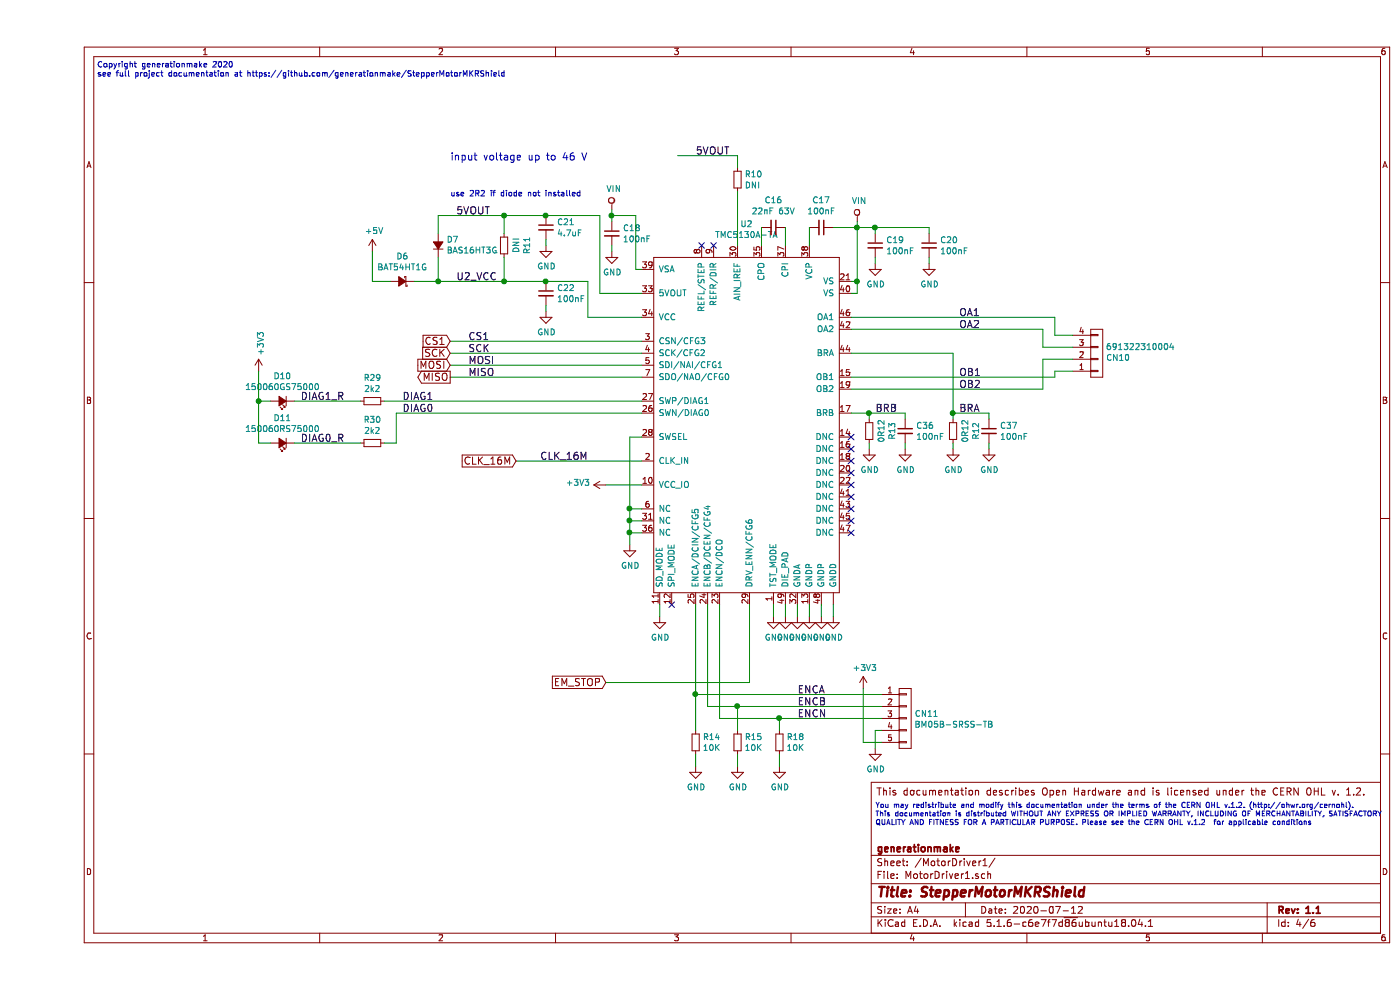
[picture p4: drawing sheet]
EESchema Schematic File Version 4
EELAYER 30 0
EELAYER END
$Descr A4 11693 8268
encoding utf-8
Sheet 4 6
Title "StepperMotorMKRShield"
Date "2020-07-12"
Rev "1.1"
Comp "generationmake"
Comment1 ""
Comment2 ""
Comment3 ""
Comment4 "This documentation describes Open Hardware and is licensed under the CERN OHL v. 1.2."
$EndDescr
Text Notes 500  650  0    47   ~ 0
Copyright generationmake 2020\nsee full project documentation at https://github.com/generationmake/StepperMotorMKRShield
Text Notes 7000 6900 0    43   ~ 0
You may redistribute and modify this documentation under the terms of the CERN OHL v.1.2. (http://ohwr.org/cernohl). \nThis documentation is distributed WITHOUT ANY EXPRESS OR IMPLIED WARRANTY, INCLUDING OF MERCHANTABILITY, SATISFACTORY \nQUALITY AND FITNESS FOR A PARTICULAR PURPOSE. Please see the CERN OHL v.1.2  for applicable conditions
$Comp
L motor-driver:TMC5130A-TA U2
U 1 1
P 5950 3600
F 0 "U2" H 5925 5331 50  0000 C CNN
F 1 "TMC5130A-TA" H 5925 5240 50  0000 C CNN
F 2 "QFP:TQFP-48-1EP_7x7mm_Pitch0.5mm" H 6250 4450 50  0001 C CNN
F 3 "" H 6250 4450 50  0001 C CNN
	1    5950 3600
	1    0    0    -1  
$EndComp
$Comp
L power-supply:GND #PWR072
U 1 1
P 6650 5150
F 0 "#PWR072" H 6650 4900 50  0001 C CNN
F 1 "GND" H 6655 4977 50  0000 C CNN
F 2 "" H 6650 5150 50  0000 C CNN
F 3 "" H 6650 5150 50  0000 C CNN
	1    6650 5150
	1    0    0    -1  
$EndComp
$Comp
L power-supply:GND #PWR071
U 1 1
P 6550 5150
F 0 "#PWR071" H 6550 4900 50  0001 C CNN
F 1 "GND" H 6555 4977 50  0000 C CNN
F 2 "" H 6550 5150 50  0000 C CNN
F 3 "" H 6550 5150 50  0000 C CNN
	1    6550 5150
	1    0    0    -1  
$EndComp
$Comp
L power-supply:GND #PWR070
U 1 1
P 6450 5150
F 0 "#PWR070" H 6450 4900 50  0001 C CNN
F 1 "GND" H 6455 4977 50  0000 C CNN
F 2 "" H 6450 5150 50  0000 C CNN
F 3 "" H 6450 5150 50  0000 C CNN
	1    6450 5150
	1    0    0    -1  
$EndComp
$Comp
L power-supply:GND #PWR069
U 1 1
P 6350 5150
F 0 "#PWR069" H 6350 4900 50  0001 C CNN
F 1 "GND" H 6355 4977 50  0000 C CNN
F 2 "" H 6350 5150 50  0000 C CNN
F 3 "" H 6350 5150 50  0000 C CNN
	1    6350 5150
	1    0    0    -1  
$EndComp
$Comp
L power-supply:GND #PWR055
U 1 1
P 6250 5150
F 0 "#PWR055" H 6250 4900 50  0001 C CNN
F 1 "GND" H 6255 4977 50  0000 C CNN
F 2 "" H 6250 5150 50  0000 C CNN
F 3 "" H 6250 5150 50  0000 C CNN
	1    6250 5150
	1    0    0    -1  
$EndComp
$Comp
L power-supply:GND #PWR052
U 1 1
P 4950 4550
F 0 "#PWR052" H 4950 4300 50  0001 C CNN
F 1 "GND" H 4955 4377 50  0000 C CNN
F 2 "" H 4950 4550 50  0000 C CNN
F 3 "" H 4950 4550 50  0000 C CNN
	1    4950 4550
	1    0    0    -1  
$EndComp
Wire Wire Line
	5050 4250 4950 4250
Wire Wire Line
	4950 4250 4950 4350
Wire Wire Line
	5050 4450 4950 4450
Connection ~ 4950 4450
Wire Wire Line
	4950 4450 4950 4550
Wire Wire Line
	5050 4350 4950 4350
Connection ~ 4950 4350
Wire Wire Line
	4950 4350 4950 4450
NoConn ~ 6800 3650
NoConn ~ 6800 3750
NoConn ~ 6800 3850
NoConn ~ 6800 3950
NoConn ~ 6800 4050
NoConn ~ 6800 4150
NoConn ~ 6800 4250
NoConn ~ 6800 4350
NoConn ~ 6800 4450
$Comp
L power-supply:VIN #PWR043
U 1 1
P 6850 1850
F 0 "#PWR043" H 6850 1700 50  0001 C CNN
F 1 "VIN" H 6867 2023 50  0000 C CNN
F 2 "" H 6850 1850 50  0000 C CNN
F 3 "" H 6850 1850 50  0000 C CNN
	1    6850 1850
	1    0    0    -1  
$EndComp
$Comp
L devices:C_0603 C16
U 1 1
P 6150 1900
F 0 "C16" V 5921 1900 50  0000 C CNN
F 1 "22nF 63V" V 6012 1900 50  0000 C CNN
F 2 "capacitors:C_0603" H 6150 1750 50  0001 C CNN
F 3 "" H 6150 1900 50  0000 C CNN
	1    6150 1900
	0    1    1    0   
$EndComp
$Comp
L devices:C_0603 C17
U 1 1
P 6550 1900
F 0 "C17" V 6321 1900 50  0000 C CNN
F 1 "100nF" V 6412 1900 50  0000 C CNN
F 2 "capacitors:C_0603" H 6550 1750 50  0001 C CNN
F 3 "" H 6550 1900 50  0000 C CNN
	1    6550 1900
	0    1    1    0   
$EndComp
$Comp
L devices:C_0603 C19
U 1 1
P 7000 2050
F 0 "C19" H 7092 2096 50  0000 L CNN
F 1 "100nF" H 7092 2005 50  0000 L CNN
F 2 "capacitors:C_0603" H 7000 1900 50  0001 C CNN
F 3 "" H 7000 2050 50  0000 C CNN
	1    7000 2050
	1    0    0    -1  
$EndComp
$Comp
L devices:C_0603 C20
U 1 1
P 7450 2050
F 0 "C20" H 7542 2096 50  0000 L CNN
F 1 "100nF" H 7542 2005 50  0000 L CNN
F 2 "capacitors:C_0603" H 7450 1900 50  0001 C CNN
F 3 "" H 7450 2050 50  0000 C CNN
	1    7450 2050
	1    0    0    -1  
$EndComp
$Comp
L power-supply:GND #PWR045
U 1 1
P 7000 2200
F 0 "#PWR045" H 7000 1950 50  0001 C CNN
F 1 "GND" H 7005 2027 50  0000 C CNN
F 2 "" H 7000 2200 50  0000 C CNN
F 3 "" H 7000 2200 50  0000 C CNN
	1    7000 2200
	1    0    0    -1  
$EndComp
$Comp
L power-supply:GND #PWR046
U 1 1
P 7450 2200
F 0 "#PWR046" H 7450 1950 50  0001 C CNN
F 1 "GND" H 7455 2027 50  0000 C CNN
F 2 "" H 7450 2200 50  0000 C CNN
F 3 "" H 7450 2200 50  0000 C CNN
	1    7450 2200
	1    0    0    -1  
$EndComp
Wire Wire Line
	6650 1900 6850 1900
Wire Wire Line
	7450 1900 7450 1950
Wire Wire Line
	7000 1950 7000 1900
Connection ~ 7000 1900
Wire Wire Line
	7000 1900 7450 1900
Wire Wire Line
	7000 2200 7000 2150
Wire Wire Line
	7450 2150 7450 2200
Wire Wire Line
	6800 2450 6850 2450
Wire Wire Line
	6850 2450 6850 2350
Connection ~ 6850 1900
Wire Wire Line
	6850 1900 7000 1900
Wire Wire Line
	6850 1850 6850 1900
Wire Wire Line
	6450 1900 6450 2050
Wire Wire Line
	6050 2050 6050 1900
Wire Wire Line
	6250 1900 6250 2050
Wire Wire Line
	6800 2350 6850 2350
Connection ~ 6850 2350
Wire Wire Line
	6850 2350 6850 1900
$Comp
L devices:R_0805 R12
U 1 1
P 7650 3600
F 0 "R12" V 7454 3600 50  0000 C CNN
F 1 "0R12" V 7545 3600 50  0000 C CNN
F 2 "resistors:R_0805" H 7650 3450 50  0001 C CNN
F 3 "" H 7650 3600 50  0000 C CNN
	1    7650 3600
	-1   0    0    1   
$EndComp
$Comp
L devices:R_0805 R13
U 1 1
P 6950 3600
F 0 "R13" V 6754 3600 50  0000 C CNN
F 1 "0R12" V 6845 3600 50  0000 C CNN
F 2 "resistors:R_0805" H 6950 3450 50  0001 C CNN
F 3 "" H 6950 3600 50  0000 C CNN
	1    6950 3600
	-1   0    0    1   
$EndComp
$Comp
L power-supply:GND #PWR049
U 1 1
P 7650 3750
F 0 "#PWR049" H 7650 3500 50  0001 C CNN
F 1 "GND" H 7655 3577 50  0000 C CNN
F 2 "" H 7650 3750 50  0000 C CNN
F 3 "" H 7650 3750 50  0000 C CNN
	1    7650 3750
	1    0    0    -1  
$EndComp
$Comp
L power-supply:GND #PWR050
U 1 1
P 6950 3750
F 0 "#PWR050" H 6950 3500 50  0001 C CNN
F 1 "GND" H 6955 3577 50  0000 C CNN
F 2 "" H 6950 3750 50  0000 C CNN
F 3 "" H 6950 3750 50  0000 C CNN
	1    6950 3750
	1    0    0    -1  
$EndComp
$Comp
L mechanical-connectors:CONN_01X04 CN10
U 1 1
P 8850 2950
F 0 "CN10" H 8928 2991 50  0000 L CNN
F 1 "691322310004" H 8928 2900 50  0000 L CNN
F 2 "CON_wuerth:WR-TBL_691322310004" H 8850 2950 50  0001 C CNN
F 3 "" H 8850 2950 50  0000 C CNN
	1    8850 2950
	1    0    0    1   
$EndComp
Wire Wire Line
	8400 3000 8650 3000
Wire Wire Line
	6800 3250 8400 3250
Wire Wire Line
	8500 3100 8650 3100
Wire Wire Line
	6800 2750 8400 2750
Wire Wire Line
	8400 2750 8400 2900
Wire Wire Line
	8400 2900 8650 2900
Wire Wire Line
	6800 2650 8500 2650
Wire Wire Line
	8500 2650 8500 2800
Wire Wire Line
	8500 2800 8650 2800
Wire Wire Line
	6250 5050 6250 5150
Wire Wire Line
	6350 5150 6350 5050
Wire Wire Line
	6450 5050 6450 5150
Wire Wire Line
	6550 5150 6550 5050
Wire Wire Line
	6650 5050 6650 5150
$Comp
L devices:C_0603 C22
U 1 1
P 4250 2450
F 0 "C22" H 4342 2496 50  0000 L CNN
F 1 "100nF" H 4342 2405 50  0000 L CNN
F 2 "capacitors:C_0603" H 4250 2300 50  0001 C CNN
F 3 "" H 4250 2450 50  0000 C CNN
	1    4250 2450
	1    0    0    -1  
$EndComp
$Comp
L devices:C_0603 C21
U 1 1
P 4250 1900
F 0 "C21" H 4342 1946 50  0000 L CNN
F 1 "4.7uF" H 4342 1855 50  0000 L CNN
F 2 "capacitors:C_0603" H 4250 1750 50  0001 C CNN
F 3 "" H 4250 1900 50  0000 C CNN
	1    4250 1900
	1    0    0    -1  
$EndComp
$Comp
L devices:C_0603 C18
U 1 1
P 4800 1950
F 0 "C18" H 4892 1996 50  0000 L CNN
F 1 "100nF" H 4892 1905 50  0000 L CNN
F 2 "capacitors:C_0603" H 4800 1800 50  0001 C CNN
F 3 "" H 4800 1950 50  0000 C CNN
	1    4800 1950
	1    0    0    -1  
$EndComp
$Comp
L devices:R_0603 R11
U 1 1
P 3900 2050
F 0 "R11" V 3704 2050 50  0000 C CNN
F 1 "DNI" V 3795 2050 50  0000 C CNN
F 2 "resistors:R_0603" H 3900 1900 50  0001 C CNN
F 3 "" H 3900 2050 50  0000 C CNN
	1    3900 2050
	-1   0    0    1   
$EndComp
$Comp
L power-supply:GND #PWR048
U 1 1
P 4250 2600
F 0 "#PWR048" H 4250 2350 50  0001 C CNN
F 1 "GND" H 4255 2427 50  0000 C CNN
F 2 "" H 4250 2600 50  0000 C CNN
F 3 "" H 4250 2600 50  0000 C CNN
	1    4250 2600
	1    0    0    -1  
$EndComp
$Comp
L power-supply:GND #PWR047
U 1 1
P 4250 2050
F 0 "#PWR047" H 4250 1800 50  0001 C CNN
F 1 "GND" H 4255 1877 50  0000 C CNN
F 2 "" H 4250 2050 50  0000 C CNN
F 3 "" H 4250 2050 50  0000 C CNN
	1    4250 2050
	1    0    0    -1  
$EndComp
$Comp
L power-supply:GND #PWR044
U 1 1
P 4800 2100
F 0 "#PWR044" H 4800 1850 50  0001 C CNN
F 1 "GND" H 4805 1927 50  0000 C CNN
F 2 "" H 4800 2100 50  0000 C CNN
F 3 "" H 4800 2100 50  0000 C CNN
	1    4800 2100
	1    0    0    -1  
$EndComp
$Comp
L power-supply:VIN #PWR042
U 1 1
P 4800 1750
F 0 "#PWR042" H 4800 1600 50  0001 C CNN
F 1 "VIN" H 4817 1923 50  0000 C CNN
F 2 "" H 4800 1750 50  0000 C CNN
F 3 "" H 4800 1750 50  0000 C CNN
	1    4800 1750
	1    0    0    -1  
$EndComp
Wire Wire Line
	4800 1850 4800 1800
Wire Wire Line
	4800 2050 4800 2100
Wire Wire Line
	5050 2250 5000 2250
Wire Wire Line
	5000 2250 5000 1800
Wire Wire Line
	5000 1800 4800 1800
Connection ~ 4800 1800
Wire Wire Line
	4800 1800 4800 1750
Wire Wire Line
	5050 2450 4700 2450
Wire Wire Line
	4250 2000 4250 2050
Wire Wire Line
	4250 2550 4250 2600
Connection ~ 4950 4250
$Comp
L power-supply:+3V3 #PWR051
U 1 1
P 4750 4050
F 0 "#PWR051" H 4750 3900 50  0001 C CNN
F 1 "+3V3" V 4765 4178 50  0000 L CNN
F 2 "" H 4750 4050 50  0000 C CNN
F 3 "" H 4750 4050 50  0000 C CNN
	1    4750 4050
	0    -1   -1   0   
$EndComp
Wire Wire Line
	5050 4050 4750 4050
Wire Wire Line
	5050 3650 4950 3650
$Comp
L power-supply:GND #PWR054
U 1 1
P 6150 5150
F 0 "#PWR054" H 6150 4900 50  0001 C CNN
F 1 "GND" H 6155 4977 50  0000 C CNN
F 2 "" H 6150 5150 50  0000 C CNN
F 3 "" H 6150 5150 50  0000 C CNN
	1    6150 5150
	1    0    0    -1  
$EndComp
Wire Wire Line
	6150 5050 6150 5150
$Comp
L power-supply:GND #PWR053
U 1 1
P 5200 5150
F 0 "#PWR053" H 5200 4900 50  0001 C CNN
F 1 "GND" H 5205 4977 50  0000 C CNN
F 2 "" H 5200 5150 50  0000 C CNN
F 3 "" H 5200 5150 50  0000 C CNN
	1    5200 5150
	1    0    0    -1  
$EndComp
Wire Wire Line
	5200 5150 5200 5050
NoConn ~ 5300 5050
$Comp
L mechanical-connectors:CONN_01X05 CN11
U 1 1
P 7250 6000
F 0 "CN11" H 7328 6041 50  0000 L CNN
F 1 "BM05B-SRSS-TB" H 7328 5950 50  0000 L CNN
F 2 "connectors_JST_SH:Connectors_JST_BM05B-SRSS-TB" H 7250 6000 50  0001 C CNN
F 3 "" H 7250 6000 50  0000 C CNN
	1    7250 6000
	1    0    0    -1  
$EndComp
$Comp
L power-supply:+3V3 #PWR073
U 1 1
P 6900 5750
F 0 "#PWR073" H 6900 5600 50  0001 C CNN
F 1 "+3V3" H 6915 5923 50  0000 C CNN
F 2 "" H 6900 5750 50  0000 C CNN
F 3 "" H 6900 5750 50  0000 C CNN
	1    6900 5750
	1    0    0    -1  
$EndComp
$Comp
L power-supply:GND #PWR074
U 1 1
P 7000 6250
F 0 "#PWR074" H 7000 6000 50  0001 C CNN
F 1 "GND" H 7005 6077 50  0000 C CNN
F 2 "" H 7000 6250 50  0000 C CNN
F 3 "" H 7000 6250 50  0000 C CNN
	1    7000 6250
	1    0    0    -1  
$EndComp
Wire Wire Line
	7050 6100 7000 6100
Wire Wire Line
	7000 6100 7000 6250
Wire Wire Line
	7050 6200 6900 6200
Wire Wire Line
	6900 6200 6900 5750
Wire Wire Line
	7050 5800 5500 5800
Wire Wire Line
	7050 5900 5850 5900
Wire Wire Line
	7050 6000 6200 6000
Wire Wire Line
	3450 2850 5050 2850
Wire Wire Line
	3450 2950 5050 2950
Wire Wire Line
	3450 3050 5050 3050
Wire Wire Line
	3450 3150 5050 3150
Text GLabel 3450 2850 0    60   Input ~ 0
CS1
Text GLabel 3450 2950 0    60   Input ~ 0
SCK
Text GLabel 3450 3050 0    60   Input ~ 0
MOSI
Text GLabel 3450 3150 0    60   Output ~ 0
MISO
Text Label 3600 2850 0    60   ~ 0
CS1
Text Label 3600 2950 0    60   ~ 0
SCK
Text Label 3600 3050 0    60   ~ 0
MOSI
Text Label 3600 3150 0    60   ~ 0
MISO
$Comp
L devices:R_0603 R14
U 1 1
P 5500 6200
F 0 "R14" H 5559 6246 50  0000 L CNN
F 1 "10K" H 5559 6155 50  0000 L CNN
F 2 "resistors:R_0603" H 5500 6050 50  0001 C CNN
F 3 "" H 5500 6200 50  0000 C CNN
	1    5500 6200
	1    0    0    -1  
$EndComp
$Comp
L devices:R_0603 R15
U 1 1
P 5850 6200
F 0 "R15" H 5909 6246 50  0000 L CNN
F 1 "10K" H 5909 6155 50  0000 L CNN
F 2 "resistors:R_0603" H 5850 6050 50  0001 C CNN
F 3 "" H 5850 6200 50  0000 C CNN
	1    5850 6200
	1    0    0    -1  
$EndComp
$Comp
L devices:R_0603 R18
U 1 1
P 6200 6200
F 0 "R18" H 6259 6246 50  0000 L CNN
F 1 "10K" H 6259 6155 50  0000 L CNN
F 2 "resistors:R_0603" H 6200 6050 50  0001 C CNN
F 3 "" H 6200 6200 50  0000 C CNN
	1    6200 6200
	1    0    0    -1  
$EndComp
$Comp
L power-supply:GND #PWR075
U 1 1
P 5500 6400
F 0 "#PWR075" H 5500 6150 50  0001 C CNN
F 1 "GND" H 5505 6227 50  0000 C CNN
F 2 "" H 5500 6400 50  0000 C CNN
F 3 "" H 5500 6400 50  0000 C CNN
	1    5500 6400
	1    0    0    -1  
$EndComp
$Comp
L power-supply:GND #PWR076
U 1 1
P 5850 6400
F 0 "#PWR076" H 5850 6150 50  0001 C CNN
F 1 "GND" H 5855 6227 50  0000 C CNN
F 2 "" H 5850 6400 50  0000 C CNN
F 3 "" H 5850 6400 50  0000 C CNN
	1    5850 6400
	1    0    0    -1  
$EndComp
$Comp
L power-supply:GND #PWR077
U 1 1
P 6200 6400
F 0 "#PWR077" H 6200 6150 50  0001 C CNN
F 1 "GND" H 6205 6227 50  0000 C CNN
F 2 "" H 6200 6400 50  0000 C CNN
F 3 "" H 6200 6400 50  0000 C CNN
	1    6200 6400
	1    0    0    -1  
$EndComp
Wire Wire Line
	5500 6100 5500 5800
Connection ~ 5500 5800
Wire Wire Line
	5850 6100 5850 5900
Connection ~ 5850 5900
Wire Wire Line
	5850 5900 5600 5900
Wire Wire Line
	6200 6100 6200 6000
Connection ~ 6200 6000
Wire Wire Line
	6200 6000 5700 6000
Wire Wire Line
	6200 6300 6200 6400
Wire Wire Line
	5850 6400 5850 6300
Wire Wire Line
	5500 6300 5500 6400
Text Label 6350 5800 0    60   ~ 0
ENCA
Text Label 6350 5900 0    60   ~ 0
ENCB
Text Label 6350 6000 0    60   ~ 0
ENCN
Text Label 3500 1800 0    60   ~ 0
5VOUT
$Comp
L devices:R_0603 R10
U 1 1
P 5850 1500
F 0 "R10" H 5909 1546 50  0000 L CNN
F 1 "DNI" H 5909 1455 50  0000 L CNN
F 2 "resistors:R_0603" H 5850 1350 50  0001 C CNN
F 3 "" H 5850 1500 50  0000 C CNN
	1    5850 1500
	1    0    0    -1  
$EndComp
Wire Wire Line
	5350 1300 5850 1300
Wire Wire Line
	5850 1300 5850 1400
Wire Wire Line
	5850 1600 5850 2050
Text Label 5500 1300 0    60   ~ 0
5VOUT
Text GLabel 4750 5700 0    60   Input ~ 0
EM_STOP
NoConn ~ 5550 2050
NoConn ~ 5650 2050
Wire Wire Line
	5500 5050 5500 5800
Wire Wire Line
	5600 5050 5600 5900
Wire Wire Line
	5700 5050 5700 6000
Wire Wire Line
	5950 5050 5950 5700
Wire Wire Line
	4750 5700 5950 5700
Text Label 7700 2650 0    60   ~ 0
OA1
Text Label 7700 2750 0    60   ~ 0
OA2
Text Label 7700 3150 0    60   ~ 0
OB1
Text Label 7700 3250 0    60   ~ 0
OB2
Wire Wire Line
	4600 2650 4600 2350
Wire Wire Line
	4600 2350 4250 2350
Wire Wire Line
	4600 2650 5050 2650
Wire Wire Line
	4700 1800 4250 1800
Wire Wire Line
	4700 1800 4700 2450
Text Notes 3450 1650 0    47   ~ 0
use 2R2 if diode not installed
$Comp
L devices:D_Small D7
U 1 1
P 3350 2050
F 0 "D7" V 3396 1982 50  0000 R CNN
F 1 "BAS16HT3G" V 3305 1982 50  0000 R CNN
F 2 "diodes:SOD-323" V 3350 2050 50  0001 C CNN
F 3 "" V 3350 2050 50  0000 C CNN
	1    3350 2050
	0    -1   -1   0   
$EndComp
$Comp
L devices:D_Schottky_Small D6
U 1 1
P 3050 2350
F 0 "D6" H 3050 2145 50  0000 C CNN
F 1 "BAT54HT1G" H 3050 2236 50  0000 C CNN
F 2 "diodes:SOD-323" V 3050 2350 50  0001 C CNN
F 3 "" V 3050 2350 50  0000 C CNN
	1    3050 2350
	-1   0    0    1   
$EndComp
$Comp
L power-supply:+5V #PWR094
U 1 1
P 2800 2100
F 0 "#PWR094" H 2800 1950 50  0001 C CNN
F 1 "+5V" H 2815 2273 50  0000 C CNN
F 2 "" H 2800 2100 50  0000 C CNN
F 3 "" H 2800 2100 50  0000 C CNN
	1    2800 2100
	1    0    0    -1  
$EndComp
Wire Wire Line
	3150 2350 3350 2350
Connection ~ 4250 2350
Wire Wire Line
	4250 1800 3900 1800
Wire Wire Line
	3350 1800 3350 1950
Connection ~ 4250 1800
Wire Wire Line
	3350 2150 3350 2350
Connection ~ 3350 2350
Wire Wire Line
	3350 2350 3900 2350
Wire Wire Line
	3900 2150 3900 2350
Connection ~ 3900 2350
Wire Wire Line
	3900 2350 4250 2350
Wire Wire Line
	3900 1950 3900 1800
Connection ~ 3900 1800
Wire Wire Line
	3900 1800 3350 1800
Wire Wire Line
	2950 2350 2800 2350
Wire Wire Line
	2800 2350 2800 2100
Text Label 3500 2350 0    60   ~ 0
U2_VCC
Text GLabel 4000 3850 0    60   Input ~ 0
CLK_16M
Wire Wire Line
	4950 3650 4950 4250
Wire Wire Line
	5050 3850 4000 3850
Text Label 4200 3850 0    60   ~ 0
CLK_16M
$Comp
L devices:R_0603 R29
U 1 1
P 2800 3350
F 0 "R29" V 2604 3350 50  0000 C CNN
F 1 "2k2" V 2695 3350 50  0000 C CNN
F 2 "resistors:R_0603" H 2800 3200 50  0001 C CNN
F 3 "" H 2800 3350 50  0000 C CNN
	1    2800 3350
	0    1    1    0   
$EndComp
$Comp
L devices:Led_Small D10
U 1 1
P 2050 3350
F 0 "D10" H 2050 3145 50  0000 C CNN
F 1 "150060GS75000" H 2050 3236 50  0000 C CNN
F 2 "LEDs:LED_0603" V 2050 3350 50  0001 C CNN
F 3 "" V 2050 3350 50  0000 C CNN
	1    2050 3350
	-1   0    0    1   
$EndComp
$Comp
L devices:R_0603 R30
U 1 1
P 2800 3700
F 0 "R30" V 2604 3700 50  0000 C CNN
F 1 "2k2" V 2695 3700 50  0000 C CNN
F 2 "resistors:R_0603" H 2800 3550 50  0001 C CNN
F 3 "" H 2800 3700 50  0000 C CNN
	1    2800 3700
	0    1    1    0   
$EndComp
$Comp
L devices:Led_Small D11
U 1 1
P 2050 3700
F 0 "D11" H 2050 3495 50  0000 C CNN
F 1 "150060RS75000" H 2050 3586 50  0000 C CNN
F 2 "LEDs:LED_0603" V 2050 3700 50  0001 C CNN
F 3 "" V 2050 3700 50  0000 C CNN
	1    2050 3700
	-1   0    0    1   
$EndComp
Wire Wire Line
	3000 3450 3000 3700
Wire Wire Line
	3000 3700 2900 3700
Wire Wire Line
	1950 3350 1850 3350
Wire Wire Line
	1850 3350 1850 3700
Wire Wire Line
	1950 3700 1850 3700
Text Label 3050 3350 0    60   ~ 0
DIAG1
Text Label 3050 3450 0    60   ~ 0
DIAG0
$Comp
L power-supply:+3V3 #PWR0100
U 1 1
P 1850 3100
F 0 "#PWR0100" H 1850 2950 50  0001 C CNN
F 1 "+3V3" V 1865 3228 50  0000 L CNN
F 2 "" H 1850 3100 50  0000 C CNN
F 3 "" H 1850 3100 50  0000 C CNN
	1    1850 3100
	1    0    0    -1  
$EndComp
Wire Wire Line
	1850 3100 1850 3350
Connection ~ 1850 3350
Wire Wire Line
	2150 3350 2700 3350
Wire Wire Line
	2150 3700 2700 3700
Text Label 2200 3700 0    60   ~ 0
DIAG0_R
Text Label 2200 3350 0    60   ~ 0
DIAG1_R
Wire Wire Line
	2900 3350 5050 3350
Wire Wire Line
	3000 3450 5050 3450
$Comp
L devices:C_0603 C36
U 1 1
P 7250 3600
F 0 "C36" H 7342 3646 50  0000 L CNN
F 1 "100nF" H 7342 3555 50  0000 L CNN
F 2 "capacitors:C_0603" H 7250 3450 50  0001 C CNN
F 3 "" H 7250 3600 50  0000 C CNN
	1    7250 3600
	1    0    0    -1  
$EndComp
$Comp
L devices:C_0603 C37
U 1 1
P 7950 3600
F 0 "C37" H 8042 3646 50  0000 L CNN
F 1 "100nF" H 8042 3555 50  0000 L CNN
F 2 "capacitors:C_0603" H 7950 3450 50  0001 C CNN
F 3 "" H 7950 3600 50  0000 C CNN
	1    7950 3600
	1    0    0    -1  
$EndComp
$Comp
L power-supply:GND #PWR0101
U 1 1
P 7250 3750
F 0 "#PWR0101" H 7250 3500 50  0001 C CNN
F 1 "GND" H 7255 3577 50  0000 C CNN
F 2 "" H 7250 3750 50  0000 C CNN
F 3 "" H 7250 3750 50  0000 C CNN
	1    7250 3750
	1    0    0    -1  
$EndComp
$Comp
L power-supply:GND #PWR0102
U 1 1
P 7950 3750
F 0 "#PWR0102" H 7950 3500 50  0001 C CNN
F 1 "GND" H 7955 3577 50  0000 C CNN
F 2 "" H 7950 3750 50  0000 C CNN
F 3 "" H 7950 3750 50  0000 C CNN
	1    7950 3750
	1    0    0    -1  
$EndComp
Wire Wire Line
	6800 3450 6950 3450
Wire Wire Line
	7250 3450 7250 3500
Wire Wire Line
	7650 2950 7650 3450
Wire Wire Line
	6800 2950 7650 2950
Wire Wire Line
	7650 3450 7950 3450
Wire Wire Line
	7950 3450 7950 3500
Connection ~ 7650 3450
Wire Wire Line
	7650 3450 7650 3500
Wire Wire Line
	7950 3700 7950 3750
Wire Wire Line
	7650 3700 7650 3750
Wire Wire Line
	7250 3700 7250 3750
Wire Wire Line
	6950 3750 6950 3700
Wire Wire Line
	6950 3500 6950 3450
Connection ~ 6950 3450
Wire Wire Line
	6950 3450 7250 3450
Text Label 7700 3450 0    60   ~ 0
BRA
Text Label 7000 3450 0    60   ~ 0
BRB
Wire Wire Line
	8500 3150 8500 3100
Wire Wire Line
	6800 3150 8500 3150
Wire Wire Line
	8400 3000 8400 3250
Text Notes 3450 1350 0    60   ~ 0
input voltage up to 46 V
$EndSCHEMATC
